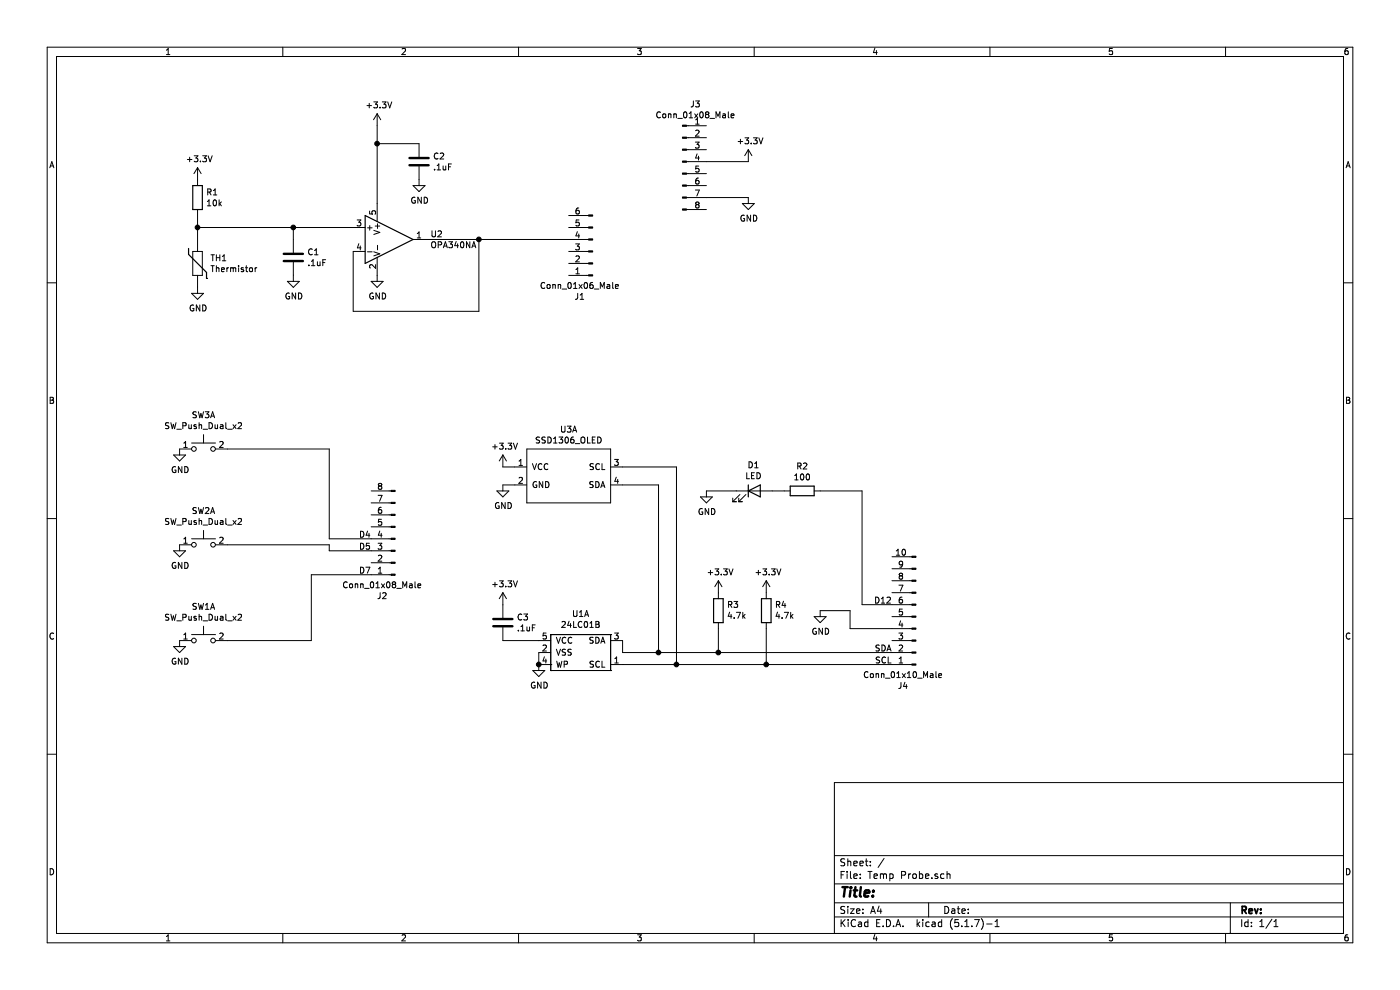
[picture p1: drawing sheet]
EESchema Schematic File Version 4
EELAYER 30 0
EELAYER END
$Descr A4 11693 8268
encoding utf-8
Sheet 1 1
Title ""
Date ""
Rev ""
Comp ""
Comment1 ""
Comment2 ""
Comment3 ""
Comment4 ""
$EndDescr
$Comp
L Device:R R1
U 1 1
P 1650 1650
F 0 "R1" H 1720 1696 50  0000 L CNN
F 1 "10k" H 1720 1605 50  0000 L CNN
F 2 "Resistor_SMD:R_0805_2012Metric_Pad1.20x1.40mm_HandSolder" V 1580 1650 50  0001 C CNN
F 3 "~" H 1650 1650 50  0001 C CNN
	1    1650 1650
	1    0    0    -1  
$EndComp
$Comp
L Device:Thermistor TH1
U 1 1
P 1650 2200
F 0 "TH1" H 1755 2246 50  0000 L CNN
F 1 "Thermistor" H 1755 2155 50  0000 L CNN
F 2 "TerminalBlock_Phoenix:TerminalBlock_Phoenix_MPT-0,5-2-2.54_1x02_P2.54mm_Horizontal" H 1650 2200 50  0001 C CNN
F 3 "~" H 1650 2200 50  0001 C CNN
	1    1650 2200
	1    0    0    -1  
$EndComp
$Comp
L power:GND #PWR0101
U 1 1
P 1650 2400
F 0 "#PWR0101" H 1650 2150 50  0001 C CNN
F 1 "GND" H 1655 2227 50  0000 C CNN
F 2 "" H 1650 2400 50  0001 C CNN
F 3 "" H 1650 2400 50  0001 C CNN
	1    1650 2400
	1    0    0    -1  
$EndComp
$Comp
L power:+3.3V #PWR0102
U 1 1
P 1650 1500
F 0 "#PWR0102" H 1650 1350 50  0001 C CNN
F 1 "+3.3V" H 1665 1673 50  0000 C CNN
F 2 "" H 1650 1500 50  0001 C CNN
F 3 "" H 1650 1500 50  0001 C CNN
	1    1650 1500
	1    0    0    -1  
$EndComp
Wire Wire Line
	2950 2600 4000 2600
Wire Wire Line
	4000 2000 3550 2000
Connection ~ 1650 1900
Wire Wire Line
	1650 1900 1650 2000
Wire Wire Line
	1650 1800 1650 1900
$Comp
L power:GND #PWR0103
U 1 1
P 3150 2300
F 0 "#PWR0103" H 3150 2050 50  0001 C CNN
F 1 "GND" H 3155 2127 50  0000 C CNN
F 2 "" H 3150 2300 50  0001 C CNN
F 3 "" H 3150 2300 50  0001 C CNN
	1    3150 2300
	1    0    0    -1  
$EndComp
Wire Wire Line
	2950 2100 2950 2600
Wire Wire Line
	4000 2000 4000 2600
$Comp
L power:+3.3V #PWR0104
U 1 1
P 3150 1050
F 0 "#PWR0104" H 3150 900 50  0001 C CNN
F 1 "+3.3V" H 3165 1223 50  0000 C CNN
F 2 "" H 3150 1050 50  0001 C CNN
F 3 "" H 3150 1050 50  0001 C CNN
	1    3150 1050
	1    0    0    -1  
$EndComp
$Comp
L Device:C C2
U 1 1
P 3500 1350
F 0 "C2" H 3615 1396 50  0000 L CNN
F 1 ".1uF" H 3615 1305 50  0000 L CNN
F 2 "Capacitor_SMD:C_0805_2012Metric" H 3538 1200 50  0001 C CNN
F 3 "~" H 3500 1350 50  0001 C CNN
	1    3500 1350
	1    0    0    -1  
$EndComp
$Comp
L power:GND #PWR0105
U 1 1
P 3500 1500
F 0 "#PWR0105" H 3500 1250 50  0001 C CNN
F 1 "GND" H 3505 1327 50  0000 C CNN
F 2 "" H 3500 1500 50  0001 C CNN
F 3 "" H 3500 1500 50  0001 C CNN
	1    3500 1500
	1    0    0    -1  
$EndComp
Wire Wire Line
	3500 1200 3150 1200
Wire Wire Line
	3150 1050 3150 1200
Connection ~ 3150 1200
Wire Wire Line
	3150 1200 3150 1700
Wire Wire Line
	1650 1900 2450 1900
$Comp
L Device:C C1
U 1 1
P 2450 2150
F 0 "C1" H 2565 2196 50  0000 L CNN
F 1 ".1uF" H 2565 2105 50  0000 L CNN
F 2 "Capacitor_SMD:C_0805_2012Metric" H 2488 2000 50  0001 C CNN
F 3 "~" H 2450 2150 50  0001 C CNN
	1    2450 2150
	1    0    0    -1  
$EndComp
Wire Wire Line
	2450 1900 2450 2000
Connection ~ 2450 1900
Wire Wire Line
	2450 1900 2950 1900
$Comp
L power:GND #PWR0106
U 1 1
P 2450 2300
F 0 "#PWR0106" H 2450 2050 50  0001 C CNN
F 1 "GND" H 2455 2127 50  0000 C CNN
F 2 "" H 2450 2300 50  0001 C CNN
F 3 "" H 2450 2300 50  0001 C CNN
	1    2450 2300
	1    0    0    -1  
$EndComp
$Comp
L Switch:SW_Push_Dual_x2 SW3
U 1 1
P 1700 3750
F 0 "SW3" H 1700 4035 50  0000 C CNN
F 1 "SW_Push_Dual_x2" H 1700 3944 50  0000 C CNN
F 2 "Button_Switch_THT:SW_PUSH_6mm_H5mm" H 1700 3950 50  0001 C CNN
F 3 "~" H 1700 3950 50  0001 C CNN
	1    1700 3750
	1    0    0    -1  
$EndComp
$Comp
L Switch:SW_Push_Dual_x2 SW2
U 1 1
P 1700 4550
F 0 "SW2" H 1700 4835 50  0000 C CNN
F 1 "SW_Push_Dual_x2" H 1700 4744 50  0000 C CNN
F 2 "Button_Switch_THT:SW_PUSH_6mm_H5mm" H 1700 4750 50  0001 C CNN
F 3 "~" H 1700 4750 50  0001 C CNN
	1    1700 4550
	1    0    0    -1  
$EndComp
$Comp
L Switch:SW_Push_Dual_x2 SW1
U 1 1
P 1700 5350
F 0 "SW1" H 1700 5635 50  0000 C CNN
F 1 "SW_Push_Dual_x2" H 1700 5544 50  0000 C CNN
F 2 "Button_Switch_THT:SW_PUSH_6mm_H5mm" H 1700 5550 50  0001 C CNN
F 3 "~" H 1700 5550 50  0001 C CNN
	1    1700 5350
	1    0    0    -1  
$EndComp
$Comp
L power:GND #PWR0107
U 1 1
P 1500 3750
F 0 "#PWR0107" H 1500 3500 50  0001 C CNN
F 1 "GND" H 1505 3577 50  0000 C CNN
F 2 "" H 1500 3750 50  0001 C CNN
F 3 "" H 1500 3750 50  0001 C CNN
	1    1500 3750
	1    0    0    -1  
$EndComp
$Comp
L power:GND #PWR0108
U 1 1
P 1500 4550
F 0 "#PWR0108" H 1500 4300 50  0001 C CNN
F 1 "GND" H 1505 4377 50  0000 C CNN
F 2 "" H 1500 4550 50  0001 C CNN
F 3 "" H 1500 4550 50  0001 C CNN
	1    1500 4550
	1    0    0    -1  
$EndComp
$Comp
L power:GND #PWR0109
U 1 1
P 1500 5350
F 0 "#PWR0109" H 1500 5100 50  0001 C CNN
F 1 "GND" H 1505 5177 50  0000 C CNN
F 2 "" H 1500 5350 50  0001 C CNN
F 3 "" H 1500 5350 50  0001 C CNN
	1    1500 5350
	1    0    0    -1  
$EndComp
$Comp
L Connector:Conn_01x06_Male J1
U 1 1
P 4950 2100
F 0 "J1" H 5058 2481 50  0000 C CNN
F 1 "Conn_01x06_Male" H 5058 2390 50  0000 C CNN
F 2 "Connector_PinHeader_2.54mm:PinHeader_1x06_P2.54mm_Vertical" H 4950 2100 50  0001 C CNN
F 3 "~" H 4950 2100 50  0001 C CNN
	1    4950 2100
	-1   0    0    1   
$EndComp
$Comp
L Connector:Conn_01x08_Male J3
U 1 1
P 5700 1350
F 0 "J3" H 5808 1831 50  0000 C CNN
F 1 "Conn_01x08_Male" H 5808 1740 50  0000 C CNN
F 2 "Connector_PinHeader_2.54mm:PinHeader_1x08_P2.54mm_Vertical" H 5700 1350 50  0001 C CNN
F 3 "~" H 5700 1350 50  0001 C CNN
	1    5700 1350
	1    0    0    -1  
$EndComp
Wire Wire Line
	4000 2000 4750 2000
Connection ~ 4000 2000
Text Label 3100 4500 2    50   ~ 0
D4
Text Label 3100 4600 2    50   ~ 0
D5
$Comp
L Connector:Conn_01x08_Male J2
U 1 1
P 3300 4500
F 0 "J2" H 3408 4981 50  0000 C CNN
F 1 "Conn_01x08_Male" H 3408 4890 50  0000 C CNN
F 2 "Connector_PinHeader_2.54mm:PinHeader_1x08_P2.54mm_Vertical" H 3300 4500 50  0001 C CNN
F 3 "~" H 3300 4500 50  0001 C CNN
	1    3300 4500
	-1   0    0    1   
$EndComp
$Comp
L power:+3.3V #PWR0113
U 1 1
P 6250 1350
F 0 "#PWR0113" H 6250 1200 50  0001 C CNN
F 1 "+3.3V" H 6265 1523 50  0000 C CNN
F 2 "" H 6250 1350 50  0001 C CNN
F 3 "" H 6250 1350 50  0001 C CNN
	1    6250 1350
	1    0    0    -1  
$EndComp
$Comp
L power:GND #PWR0114
U 1 1
P 6250 1650
F 0 "#PWR0114" H 6250 1400 50  0001 C CNN
F 1 "GND" H 6255 1477 50  0000 C CNN
F 2 "" H 6250 1650 50  0001 C CNN
F 3 "" H 6250 1650 50  0001 C CNN
	1    6250 1650
	1    0    0    -1  
$EndComp
Wire Wire Line
	5900 1350 6250 1350
Wire Wire Line
	5900 1650 6250 1650
Text Label 3100 4800 2    50   ~ 0
D7
Wire Wire Line
	1900 3750 2750 3750
Wire Wire Line
	2750 3750 2750 4500
Wire Wire Line
	2750 4500 3100 4500
Wire Wire Line
	1900 4550 2750 4550
Wire Wire Line
	2750 4550 2750 4600
Wire Wire Line
	2750 4600 3100 4600
Wire Wire Line
	1900 5350 2600 5350
Wire Wire Line
	2600 5350 2600 4800
Wire Wire Line
	2600 4800 3100 4800
Wire Wire Line
	4200 4050 4300 4050
Wire Wire Line
	4200 3900 4300 3900
$Comp
L power:GND #PWR0115
U 1 1
P 4200 4050
F 0 "#PWR0115" H 4200 3800 50  0001 C CNN
F 1 "GND" H 4205 3877 50  0000 C CNN
F 2 "" H 4200 4050 50  0001 C CNN
F 3 "" H 4200 4050 50  0001 C CNN
	1    4200 4050
	1    0    0    -1  
$EndComp
$Comp
L power:+3.3V #PWR0116
U 1 1
P 4200 3900
F 0 "#PWR0116" H 4200 3750 50  0001 C CNN
F 1 "+3.3V" H 4215 4073 50  0000 C CNN
F 2 "" H 4200 3900 50  0001 C CNN
F 3 "" H 4200 3900 50  0001 C CNN
	1    4200 3900
	1    0    0    -1  
$EndComp
$Comp
L ProbeLib:SSD1306_OLED U3
U 1 1
P 4650 3700
F 0 "U3" H 4750 3815 50  0000 C CNN
F 1 "SSD1306_OLED" H 4750 3724 50  0000 C CNN
F 2 "Connector_PinSocket_2.54mm:PinSocket_1x04_P2.54mm_Vertical" H 4800 3800 50  0001 C CNN
F 3 "" H 4800 3800 50  0001 C CNN
	1    4650 3700
	1    0    0    -1  
$EndComp
Text Label 7450 5050 2    50   ~ 0
D12
Text Label 7450 5450 2    50   ~ 0
SDA
Text Label 7450 5550 2    50   ~ 0
SCL
$Comp
L Connector:Conn_01x10_Male J4
U 1 1
P 7650 5150
F 0 "J4" H 7758 5731 50  0000 C CNN
F 1 "Conn_01x10_Male" H 7758 5640 50  0000 C CNN
F 2 "Connector_PinHeader_2.54mm:PinHeader_1x10_P2.54mm_Vertical" H 7650 5150 50  0001 C CNN
F 3 "~" H 7650 5150 50  0001 C CNN
	1    7650 5150
	-1   0    0    1   
$EndComp
Wire Wire Line
	6450 4100 6550 4100
Wire Wire Line
	5900 4100 6150 4100
$Comp
L power:GND #PWR0110
U 1 1
P 5900 4100
F 0 "#PWR0110" H 5900 3850 50  0001 C CNN
F 1 "GND" H 5905 3927 50  0000 C CNN
F 2 "" H 5900 4100 50  0001 C CNN
F 3 "" H 5900 4100 50  0001 C CNN
	1    5900 4100
	1    0    0    -1  
$EndComp
$Comp
L Device:R R2
U 1 1
P 6700 4100
F 0 "R2" V 6493 4100 50  0000 C CNN
F 1 "100" V 6584 4100 50  0000 C CNN
F 2 "Resistor_SMD:R_0805_2012Metric" V 6630 4100 50  0001 C CNN
F 3 "~" H 6700 4100 50  0001 C CNN
	1    6700 4100
	0    1    1    0   
$EndComp
$Comp
L Device:LED D1
U 1 1
P 6300 4100
F 0 "D1" H 6293 4317 50  0000 C CNN
F 1 "LED" H 6293 4226 50  0000 C CNN
F 2 "Connector_PinSocket_2.54mm:PinSocket_1x02_P2.54mm_Vertical" H 6300 4100 50  0001 C CNN
F 3 "~" H 6300 4100 50  0001 C CNN
	1    6300 4100
	1    0    0    -1  
$EndComp
$Comp
L Device:R R4
U 1 1
P 6400 5100
F 0 "R4" H 6330 5054 50  0000 R CNN
F 1 "4.7k" H 6330 5145 50  0000 R CNN
F 2 "Resistor_SMD:R_0805_2012Metric" V 6330 5100 50  0001 C CNN
F 3 "~" H 6400 5100 50  0001 C CNN
	1    6400 5100
	-1   0    0    1   
$EndComp
$Comp
L Device:R R3
U 1 1
P 6000 5100
F 0 "R3" H 5930 5054 50  0000 R CNN
F 1 "4.7k" H 5930 5145 50  0000 R CNN
F 2 "Resistor_SMD:R_0805_2012Metric" V 5930 5100 50  0001 C CNN
F 3 "~" H 6000 5100 50  0001 C CNN
	1    6000 5100
	-1   0    0    1   
$EndComp
$Comp
L power:+3.3V #PWR0111
U 1 1
P 4200 5050
F 0 "#PWR0111" H 4200 4900 50  0001 C CNN
F 1 "+3.3V" H 4215 5223 50  0000 C CNN
F 2 "" H 4200 5050 50  0001 C CNN
F 3 "" H 4200 5050 50  0001 C CNN
	1    4200 5050
	1    0    0    -1  
$EndComp
Wire Wire Line
	6850 4100 7200 4100
Wire Wire Line
	5200 4050 5500 4050
Wire Wire Line
	5500 5450 6000 5450
Wire Wire Line
	5200 3900 5650 3900
Wire Wire Line
	5650 5550 6400 5550
Wire Wire Line
	6000 5250 6000 5450
Connection ~ 6000 5450
Wire Wire Line
	6000 5450 7450 5450
Wire Wire Line
	6400 5250 6400 5550
Connection ~ 6400 5550
Wire Wire Line
	6400 5550 7450 5550
$Comp
L power:+3.3V #PWR0117
U 1 1
P 6000 4950
F 0 "#PWR0117" H 6000 4800 50  0001 C CNN
F 1 "+3.3V" H 6015 5123 50  0000 C CNN
F 2 "" H 6000 4950 50  0001 C CNN
F 3 "" H 6000 4950 50  0001 C CNN
	1    6000 4950
	1    0    0    -1  
$EndComp
$Comp
L power:+3.3V #PWR0118
U 1 1
P 6400 4950
F 0 "#PWR0118" H 6400 4800 50  0001 C CNN
F 1 "+3.3V" H 6415 5123 50  0000 C CNN
F 2 "" H 6400 4950 50  0001 C CNN
F 3 "" H 6400 4950 50  0001 C CNN
	1    6400 4950
	1    0    0    -1  
$EndComp
Wire Wire Line
	7200 4100 7200 5050
Wire Wire Line
	7200 5050 7450 5050
$Comp
L Device:C C3
U 1 1
P 4200 5200
F 0 "C3" H 4315 5246 50  0000 L CNN
F 1 ".1uF" H 4315 5155 50  0000 L CNN
F 2 "Capacitor_SMD:C_0805_2012Metric" H 4238 5050 50  0001 C CNN
F 3 "~" H 4200 5200 50  0001 C CNN
	1    4200 5200
	1    0    0    -1  
$EndComp
$Comp
L power:GND #PWR0119
U 1 1
P 4500 5550
F 0 "#PWR0119" H 4500 5300 50  0001 C CNN
F 1 "GND" H 4505 5377 50  0000 C CNN
F 2 "" H 4500 5550 50  0001 C CNN
F 3 "" H 4500 5550 50  0001 C CNN
	1    4500 5550
	1    0    0    -1  
$EndComp
Wire Wire Line
	5500 4050 5500 5450
Wire Wire Line
	5650 3900 5650 5550
$Comp
L power:GND #PWR0120
U 1 1
P 6850 5100
F 0 "#PWR0120" H 6850 4850 50  0001 C CNN
F 1 "GND" H 6855 4927 50  0000 C CNN
F 2 "" H 6850 5100 50  0001 C CNN
F 3 "" H 6850 5100 50  0001 C CNN
	1    6850 5100
	1    0    0    -1  
$EndComp
Wire Wire Line
	6850 5100 7100 5100
Wire Wire Line
	7100 5100 7100 5250
Wire Wire Line
	7100 5250 7450 5250
$Comp
L Amplifier_Operational:OPA340NA U2
U 1 1
P 3250 2000
F 0 "U2" H 3594 2046 50  0000 L CNN
F 1 "OPA340NA" H 3594 1955 50  0000 L CNN
F 2 "Package_TO_SOT_SMD:SOT-23-5" H 3150 1800 50  0001 L CNN
F 3 "http://www.ti.com/lit/ds/symlink/opa340.pdf" H 3250 2200 50  0001 C CNN
	1    3250 2000
	1    0    0    -1  
$EndComp
Connection ~ 5650 5550
Connection ~ 5500 5450
Wire Wire Line
	5200 5550 5650 5550
Wire Wire Line
	5200 5450 5500 5450
$Comp
L ProbeLib:24LC01B U1
U 1 1
P 4850 5300
F 0 "U1" H 4850 5475 50  0000 C CNN
F 1 "24LC01B" H 4850 5384 50  0000 C CNN
F 2 "Package_TO_SOT_SMD:SOT-23-5" H 4850 5300 50  0001 C CNN
F 3 "" H 4850 5300 50  0001 C CNN
	1    4850 5300
	1    0    0    -1  
$EndComp
Wire Wire Line
	5200 5450 5200 5350
Wire Wire Line
	4500 5450 4500 5550
Connection ~ 4500 5550
Wire Wire Line
	4500 5350 4200 5350
$EndSCHEMATC
